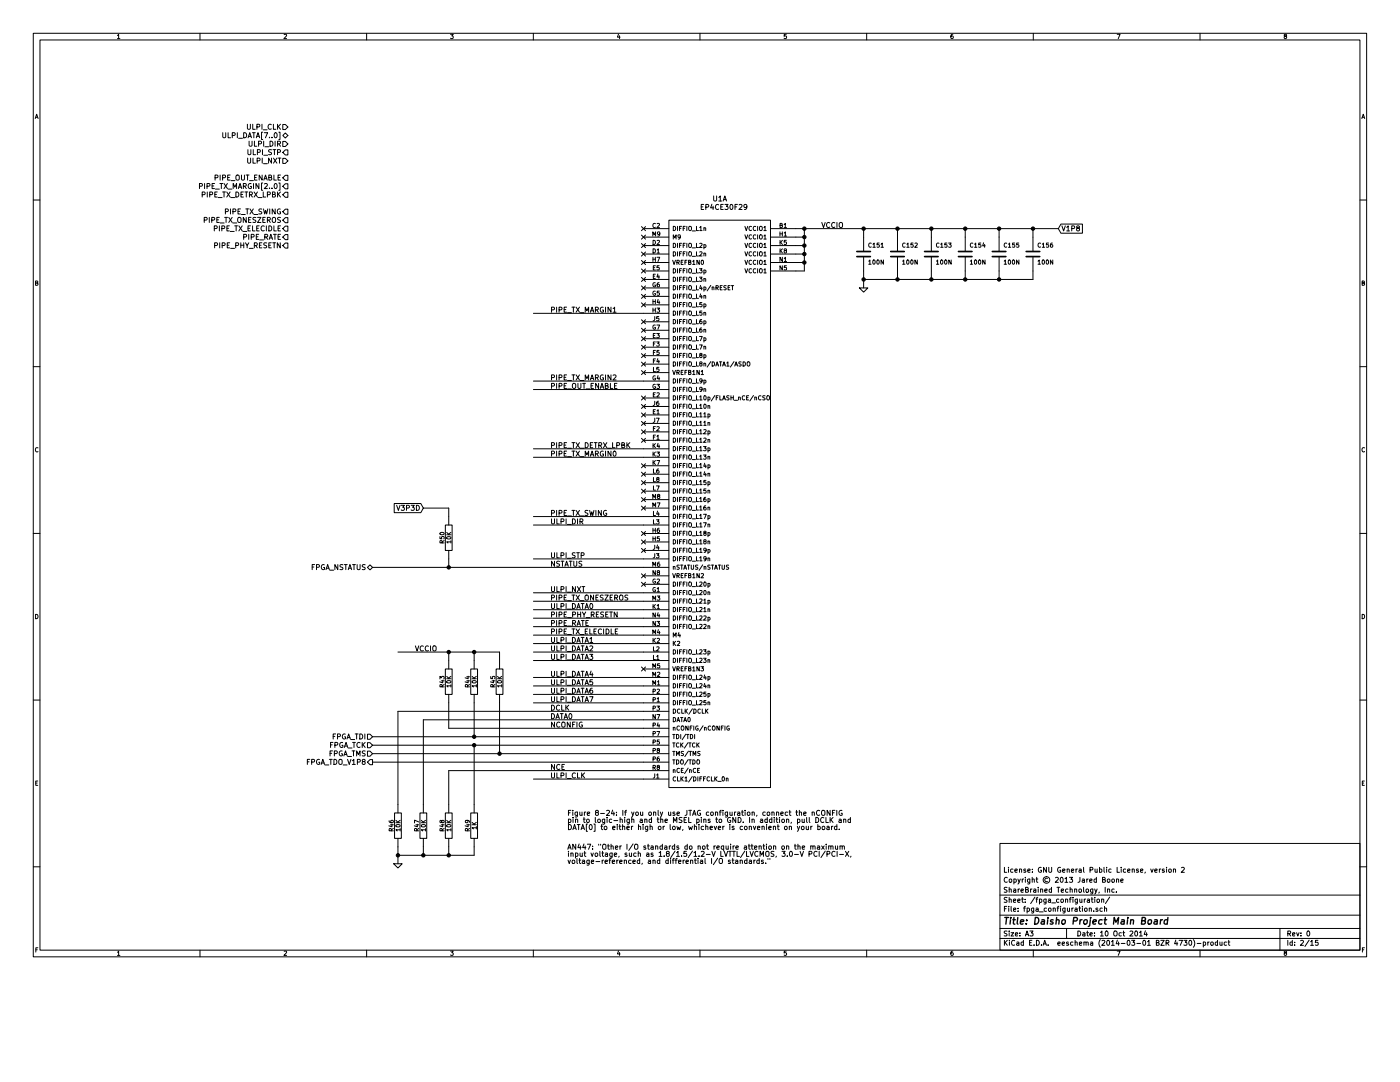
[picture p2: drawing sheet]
EESchema Schematic File Version 2
LIBS:power
LIBS:device
LIBS:transistors
LIBS:conn
LIBS:linear
LIBS:regul
LIBS:contrib
LIBS:ddr2_sdram_sodimm
LIBS:ep4ce30f29
LIBS:tusb1310a
LIBS:samtec_qth-090-d
LIBS:mic5207-bm5
LIBS:quartzcms4_ground
LIBS:lpc11u1x
LIBS:gsg-microusb
LIBS:pnp_sot23
LIBS:si5351c-b
LIBS:usb3_micro_ab
LIBS:usb3_esd_son50-10
LIBS:tps2065c-2
LIBS:tps2113a
LIBS:tps54218
LIBS:hirose_dm3d
LIBS:gsg-ip4220cz6
LIBS:tps27081a
LIBS:74lvc2t45
LIBS:tps62420
LIBS:hole
LIBS:inv1
LIBS:barrel_jack
LIBS:main_board-cache
EELAYER 24 0
EELAYER END
$Descr A3 16535 11693
encoding utf-8
Sheet 2 15
Title "Daisho Project Main Board"
Date "10 Oct 2014"
Rev "0"
Comp "ShareBrained Technology, Inc."
Comment1 "Copyright © 2013 Jared Boone"
Comment2 "License: GNU General Public License, version 2"
Comment3 ""
Comment4 ""
$EndDescr
NoConn ~ 7600 6400
NoConn ~ 7600 6300
NoConn ~ 7600 4200
NoConn ~ 7600 3500
NoConn ~ 7600 3400
NoConn ~ 7600 3200
NoConn ~ 7600 6900
NoConn ~ 7600 6500
NoConn ~ 7600 6000
NoConn ~ 7600 5900
NoConn ~ 7600 5800
NoConn ~ 7600 5700
NoConn ~ 7600 5600
NoConn ~ 7600 5500
NoConn ~ 7600 5200
NoConn ~ 7600 5100
NoConn ~ 7600 5000
NoConn ~ 7600 4900
NoConn ~ 7600 4800
NoConn ~ 7600 4700
NoConn ~ 7600 4300
NoConn ~ 7600 4100
NoConn ~ 7600 4000
NoConn ~ 7600 3900
NoConn ~ 7600 3800
NoConn ~ 7600 3600
NoConn ~ 7600 3300
NoConn ~ 7600 3000
NoConn ~ 7600 2900
NoConn ~ 7600 2800
NoConn ~ 7600 2700
Wire Wire Line
	4400 9000 7600 9000
Connection ~ 11800 3300
Wire Wire Line
	10200 3300 12200 3300
Wire Wire Line
	12200 3300 12200 3200
Connection ~ 11000 3300
Wire Wire Line
	11400 3300 11400 3200
Connection ~ 10200 3300
Wire Wire Line
	10600 3300 10600 3200
Connection ~ 12200 2700
Wire Wire Line
	12200 2800 12200 2700
Connection ~ 11400 2700
Wire Wire Line
	11400 2700 11400 2800
Connection ~ 10600 2700
Wire Wire Line
	10600 2700 10600 2800
Wire Wire Line
	7600 4500 6300 4500
Wire Wire Line
	7600 3700 6300 3700
Wire Wire Line
	7600 5400 6300 5400
Wire Wire Line
	7600 6200 6300 6200
Wire Wire Line
	7600 7500 6300 7500
Wire Wire Line
	7600 7300 6300 7300
Wire Wire Line
	7600 7000 6300 7000
Wire Wire Line
	7600 7200 6300 7200
Wire Wire Line
	7600 7800 6300 7800
Wire Wire Line
	7600 8100 6300 8100
Wire Wire Line
	7600 8300 6300 8300
Connection ~ 5300 10100
Wire Wire Line
	4700 10100 5600 10100
Wire Wire Line
	5600 10100 5600 10000
Connection ~ 5900 8900
Wire Wire Line
	5900 8300 5900 8900
Connection ~ 5600 7700
Wire Wire Line
	5900 7800 5900 7700
Wire Wire Line
	5900 7700 4700 7700
Connection ~ 5300 6700
Wire Wire Line
	5300 6600 5300 6700
Wire Wire Line
	5300 7800 5300 7700
Connection ~ 4700 10100
Wire Wire Line
	5000 10100 5000 10000
Wire Wire Line
	5300 9500 5300 9100
Wire Wire Line
	5300 9100 7600 9100
Wire Wire Line
	5000 9500 5000 8500
Wire Wire Line
	7600 8800 4400 8800
Wire Wire Line
	5000 8500 7600 8500
Connection ~ 9500 3000
Wire Wire Line
	9500 3000 9400 3000
Connection ~ 9500 2800
Wire Wire Line
	9500 2800 9400 2800
Wire Wire Line
	12500 2700 9400 2700
Wire Wire Line
	9400 3200 9500 3200
Wire Wire Line
	9500 3200 9500 2700
Connection ~ 9500 2700
Wire Wire Line
	9500 2900 9400 2900
Connection ~ 9500 2900
Wire Wire Line
	9500 3100 9400 3100
Connection ~ 9500 3100
Wire Wire Line
	7600 8700 4400 8700
Wire Wire Line
	7600 8900 4400 8900
Wire Wire Line
	7600 6700 4400 6700
Wire Wire Line
	7600 8400 4700 8400
Wire Wire Line
	4700 8400 4700 9500
Wire Wire Line
	7600 8600 5300 8600
Wire Wire Line
	5300 8600 5300 8300
Wire Wire Line
	4700 10000 4700 10200
Wire Wire Line
	5300 10000 5300 10100
Connection ~ 5000 10100
Wire Wire Line
	5300 6100 5300 6000
Wire Wire Line
	5600 7700 5600 7800
Connection ~ 5300 7700
Wire Wire Line
	5600 8300 5600 8700
Connection ~ 5600 8700
Wire Wire Line
	5600 9500 5600 8800
Connection ~ 5600 8800
Wire Wire Line
	7600 9200 6300 9200
Wire Wire Line
	7600 8200 6300 8200
Wire Wire Line
	7600 8000 6300 8000
Wire Wire Line
	7600 7700 6300 7700
Wire Wire Line
	7600 7600 6300 7600
Wire Wire Line
	7600 7400 6300 7400
Wire Wire Line
	7600 7100 6300 7100
Wire Wire Line
	7600 6100 6300 6100
Wire Wire Line
	7600 5300 6300 5300
Wire Wire Line
	7600 6600 6300 6600
Wire Wire Line
	7600 4600 6300 4600
Wire Wire Line
	10200 2700 10200 2800
Connection ~ 10200 2700
Wire Wire Line
	11000 2700 11000 2800
Connection ~ 11000 2700
Wire Wire Line
	11800 2700 11800 2800
Connection ~ 11800 2700
Wire Wire Line
	10200 3200 10200 3400
Wire Wire Line
	11000 3300 11000 3200
Connection ~ 10600 3300
Wire Wire Line
	11800 3200 11800 3300
Connection ~ 11400 3300
Wire Wire Line
	5300 6000 5000 6000
Text HLabel 4400 9000 0    60   Output ~ 0
FPGA_TDO_V1P8
Text GLabel 5000 6000 0    60   Input ~ 0
V3P3D
Text Notes 6700 10200 0    60   ~ 0
AN447: "Other I/O standards do not require attention on the maximum\ninput voltage, such as 1.8/1.5/1.2-V LVTTL/LVCMOS, 3.0-V PCI/PCI-X,\nvoltage-referenced, and differential I/O standards."
Text Label 4900 7700 0    60   ~ 0
VCCIO
Text Label 6500 6700 0    60   ~ 0
NSTATUS
NoConn ~ 7600 3100
NoConn ~ 7600 4400
NoConn ~ 7600 6800
NoConn ~ 7600 7900
$Comp
L GND #PWR01
U 1 1
P 10200 3400
F 0 "#PWR01" H 10200 3400 30  0001 C CNN
F 1 "GND" H 10200 3330 30  0001 C CNN
F 2 "" H 10200 3400 60  0001 C CNN
F 3 "" H 10200 3400 60  0001 C CNN
	1    10200 3400
	1    0    0    -1  
$EndComp
$Comp
L C C156
U 1 1
P 12200 3000
F 0 "C156" H 12250 3100 50  0000 L CNN
F 1 "100N" H 12250 2900 50  0000 L CNN
F 2 "" H 12200 3000 60  0001 C CNN
F 3 "" H 12200 3000 60  0001 C CNN
F 4 "Murata" H 12200 3000 60  0001 C CNN "Manufacturer"
F 5 "GRM155R61A104KA01D" H 12200 3000 60  0001 C CNN "Part Number"
	1    12200 3000
	1    0    0    -1  
$EndComp
$Comp
L C C155
U 1 1
P 11800 3000
F 0 "C155" H 11850 3100 50  0000 L CNN
F 1 "100N" H 11850 2900 50  0000 L CNN
F 2 "" H 11800 3000 60  0001 C CNN
F 3 "" H 11800 3000 60  0001 C CNN
F 4 "Murata" H 11800 3000 60  0001 C CNN "Manufacturer"
F 5 "GRM155R61A104KA01D" H 11800 3000 60  0001 C CNN "Part Number"
	1    11800 3000
	1    0    0    -1  
$EndComp
$Comp
L C C154
U 1 1
P 11400 3000
F 0 "C154" H 11450 3100 50  0000 L CNN
F 1 "100N" H 11450 2900 50  0000 L CNN
F 2 "" H 11400 3000 60  0001 C CNN
F 3 "" H 11400 3000 60  0001 C CNN
F 4 "Murata" H 11400 3000 60  0001 C CNN "Manufacturer"
F 5 "GRM155R61A104KA01D" H 11400 3000 60  0001 C CNN "Part Number"
	1    11400 3000
	1    0    0    -1  
$EndComp
$Comp
L C C153
U 1 1
P 11000 3000
F 0 "C153" H 11050 3100 50  0000 L CNN
F 1 "100N" H 11050 2900 50  0000 L CNN
F 2 "" H 11000 3000 60  0001 C CNN
F 3 "" H 11000 3000 60  0001 C CNN
F 4 "Murata" H 11000 3000 60  0001 C CNN "Manufacturer"
F 5 "GRM155R61A104KA01D" H 11000 3000 60  0001 C CNN "Part Number"
	1    11000 3000
	1    0    0    -1  
$EndComp
$Comp
L C C152
U 1 1
P 10600 3000
F 0 "C152" H 10650 3100 50  0000 L CNN
F 1 "100N" H 10650 2900 50  0000 L CNN
F 2 "" H 10600 3000 60  0001 C CNN
F 3 "" H 10600 3000 60  0001 C CNN
F 4 "Murata" H 10600 3000 60  0001 C CNN "Manufacturer"
F 5 "GRM155R61A104KA01D" H 10600 3000 60  0001 C CNN "Part Number"
	1    10600 3000
	1    0    0    -1  
$EndComp
$Comp
L C C151
U 1 1
P 10200 3000
F 0 "C151" H 10250 3100 50  0000 L CNN
F 1 "100N" H 10250 2900 50  0000 L CNN
F 2 "" H 10200 3000 60  0001 C CNN
F 3 "" H 10200 3000 60  0001 C CNN
F 4 "Murata" H 10200 3000 60  0001 C CNN "Manufacturer"
F 5 "GRM155R61A104KA01D" H 10200 3000 60  0001 C CNN "Part Number"
	1    10200 3000
	1    0    0    -1  
$EndComp
Text Label 9700 2700 0    60   ~ 0
VCCIO
Text HLabel 3400 2700 0    60   Output ~ 0
PIPE_TX_ELECIDLE
Text HLabel 3400 2900 0    60   Output ~ 0
PIPE_PHY_RESETN
Text HLabel 3400 2300 0    60   Output ~ 0
PIPE_TX_DETRX_LPBK
Text HLabel 3400 2100 0    60   Output ~ 0
PIPE_OUT_ENABLE
Text Label 6500 4600 0    60   ~ 0
PIPE_OUT_ENABLE
Text Label 6500 7300 0    60   ~ 0
PIPE_PHY_RESETN
Text Label 6500 5300 0    60   ~ 0
PIPE_TX_DETRX_LPBK
Text Label 6500 7500 0    60   ~ 0
PIPE_TX_ELECIDLE
Text HLabel 3400 2600 0    60   Output ~ 0
PIPE_TX_ONESZEROS
Text HLabel 3400 2200 0    60   Output ~ 0
PIPE_TX_MARGIN[2..0]
Text HLabel 3400 2500 0    60   Output ~ 0
PIPE_TX_SWING
Text HLabel 3400 2800 0    60   Output ~ 0
PIPE_RATE
Text Label 6500 6100 0    60   ~ 0
PIPE_TX_SWING
Text Label 6500 7400 0    60   ~ 0
PIPE_RATE
Text Label 6500 7100 0    60   ~ 0
PIPE_TX_ONESZEROS
Text Label 6500 4500 0    60   ~ 0
PIPE_TX_MARGIN2
Text Label 6500 3700 0    60   ~ 0
PIPE_TX_MARGIN1
Text Label 6500 5400 0    60   ~ 0
PIPE_TX_MARGIN0
Text Label 6500 6200 0    60   ~ 0
ULPI_DIR
Text Label 6500 6600 0    60   ~ 0
ULPI_STP
Text Label 6500 7000 0    60   ~ 0
ULPI_NXT
Text Label 6500 7600 0    60   ~ 0
ULPI_DATA1
Text Label 6500 7200 0    60   ~ 0
ULPI_DATA0
Text Label 6500 7700 0    60   ~ 0
ULPI_DATA2
Text Label 6500 7800 0    60   ~ 0
ULPI_DATA3
Text Label 6500 8000 0    60   ~ 0
ULPI_DATA4
Text Label 6500 8100 0    60   ~ 0
ULPI_DATA5
Text Label 6500 8200 0    60   ~ 0
ULPI_DATA6
Text Label 6500 8300 0    60   ~ 0
ULPI_DATA7
Text Label 6500 9200 0    60   ~ 0
ULPI_CLK
Text Notes 6700 9800 0    60   ~ 0
Figure 8-24: If you only use JTAG configuration, connect the nCONFIG\npin to logic-high and the MSEL pins to GND. In addition, pull DCLK and\nDATA[0] to either high or low, whichever is convenient on your board.
$Comp
L R R49
U 1 1
P 5600 9750
F 0 "R49" V 5680 9750 50  0000 C CNN
F 1 "1K" V 5600 9750 50  0000 C CNN
F 2 "" H 5600 9750 60  0001 C CNN
F 3 "" H 5600 9750 60  0001 C CNN
F 4 "Stackpole" V 5600 9750 60  0001 C CNN "Manufacturer"
F 5 "RMCF0402JT10K0" V 5600 9750 60  0001 C CNN "Part Number"
	1    5600 9750
	-1   0    0    -1  
$EndComp
$Comp
L R R45
U 1 1
P 5900 8050
F 0 "R45" V 5980 8050 50  0000 C CNN
F 1 "10K" V 5900 8050 50  0000 C CNN
F 2 "" H 5900 8050 60  0001 C CNN
F 3 "" H 5900 8050 60  0001 C CNN
F 4 "Stackpole" V 5900 8050 60  0001 C CNN "Manufacturer"
F 5 "RMCF0402JT10K0" V 5900 8050 60  0001 C CNN "Part Number"
	1    5900 8050
	-1   0    0    -1  
$EndComp
$Comp
L R R44
U 1 1
P 5600 8050
F 0 "R44" V 5680 8050 50  0000 C CNN
F 1 "10K" V 5600 8050 50  0000 C CNN
F 2 "" H 5600 8050 60  0001 C CNN
F 3 "" H 5600 8050 60  0001 C CNN
F 4 "Stackpole" V 5600 8050 60  0001 C CNN "Manufacturer"
F 5 "RMCF0402JT10K0" V 5600 8050 60  0001 C CNN "Part Number"
	1    5600 8050
	-1   0    0    -1  
$EndComp
$Comp
L R R50
U 1 1
P 5300 6350
F 0 "R50" V 5380 6350 50  0000 C CNN
F 1 "10K" V 5300 6350 50  0000 C CNN
F 2 "" H 5300 6350 60  0001 C CNN
F 3 "" H 5300 6350 60  0001 C CNN
F 4 "Stackpole" V 5300 6350 60  0001 C CNN "Manufacturer"
F 5 "RMCF0402JT10K0" V 5300 6350 60  0001 C CNN "Part Number"
	1    5300 6350
	-1   0    0    -1  
$EndComp
$Comp
L GND #PWR02
U 1 1
P 4700 10200
F 0 "#PWR02" H 4700 10200 30  0001 C CNN
F 1 "GND" H 4700 10130 30  0001 C CNN
F 2 "" H 4700 10200 60  0001 C CNN
F 3 "" H 4700 10200 60  0001 C CNN
	1    4700 10200
	1    0    0    -1  
$EndComp
$Comp
L R R48
U 1 1
P 5300 9750
F 0 "R48" V 5380 9750 50  0000 C CNN
F 1 "10K" V 5300 9750 50  0000 C CNN
F 2 "" H 5300 9750 60  0001 C CNN
F 3 "" H 5300 9750 60  0001 C CNN
F 4 "Stackpole" V 5300 9750 60  0001 C CNN "Manufacturer"
F 5 "RMCF0402JT10K0" V 5300 9750 60  0001 C CNN "Part Number"
	1    5300 9750
	-1   0    0    -1  
$EndComp
$Comp
L R R43
U 1 1
P 5300 8050
F 0 "R43" V 5380 8050 50  0000 C CNN
F 1 "10K" V 5300 8050 50  0000 C CNN
F 2 "" H 5300 8050 60  0001 C CNN
F 3 "" H 5300 8050 60  0001 C CNN
F 4 "Stackpole" V 5300 8050 60  0001 C CNN "Manufacturer"
F 5 "RMCF0402JT10K0" V 5300 8050 60  0001 C CNN "Part Number"
	1    5300 8050
	-1   0    0    -1  
$EndComp
$Comp
L R R47
U 1 1
P 5000 9750
F 0 "R47" V 5080 9750 50  0000 C CNN
F 1 "10K" V 5000 9750 50  0000 C CNN
F 2 "" H 5000 9750 60  0001 C CNN
F 3 "" H 5000 9750 60  0001 C CNN
F 4 "Stackpole" V 5000 9750 60  0001 C CNN "Manufacturer"
F 5 "RMCF0402JT10K0" V 5000 9750 60  0001 C CNN "Part Number"
	1    5000 9750
	-1   0    0    -1  
$EndComp
$Comp
L R R46
U 1 1
P 4700 9750
F 0 "R46" V 4780 9750 50  0000 C CNN
F 1 "10K" V 4700 9750 50  0000 C CNN
F 2 "" H 4700 9750 60  0001 C CNN
F 3 "" H 4700 9750 60  0001 C CNN
F 4 "Stackpole" V 4700 9750 60  0001 C CNN "Manufacturer"
F 5 "RMCF0402JT10K0" V 4700 9750 60  0001 C CNN "Part Number"
	1    4700 9750
	-1   0    0    -1  
$EndComp
Text Label 6500 9100 0    60   ~ 0
NCE
Text Label 6500 8400 0    60   ~ 0
DCLK
Text Label 6500 8500 0    60   ~ 0
DATA0
Text Label 6500 8600 0    60   ~ 0
NCONFIG
Text GLabel 12500 2700 2    60   Input ~ 0
V1P8
Text HLabel 3400 1600 0    60   BiDi ~ 0
ULPI_DATA[7..0]
Text HLabel 3400 1900 0    60   Input ~ 0
ULPI_NXT
Text HLabel 3400 1700 0    60   Input ~ 0
ULPI_DIR
Text HLabel 3400 1800 0    60   Output ~ 0
ULPI_STP
Text HLabel 3400 1500 0    60   Input ~ 0
ULPI_CLK
Text HLabel 4400 8900 0    60   Input ~ 0
FPGA_TMS
Text HLabel 4400 8800 0    60   Input ~ 0
FPGA_TCK
Text HLabel 4400 8700 0    60   Input ~ 0
FPGA_TDI
Text HLabel 4400 6700 0    60   BiDi ~ 0
FPGA_NSTATUS
$Comp
L EP4CE30F29 U1
U 1 1
P 8500 2400
F 0 "U1" H 8500 2450 60  0000 C CNN
F 1 "EP4CE30F29" H 8550 2350 60  0000 C CNN
F 2 "" H 8500 2400 60  0001 C CNN
F 3 "" H 8500 2400 60  0001 C CNN
F 4 "Altera" H 8500 2400 60  0001 C CNN "Manufacturer"
F 5 "EP4CE30F29C8N" H 8500 2400 60  0001 C CNN "Part Number"
	1    8500 2400
	1    0    0    -1  
$EndComp
$EndSCHEMATC
